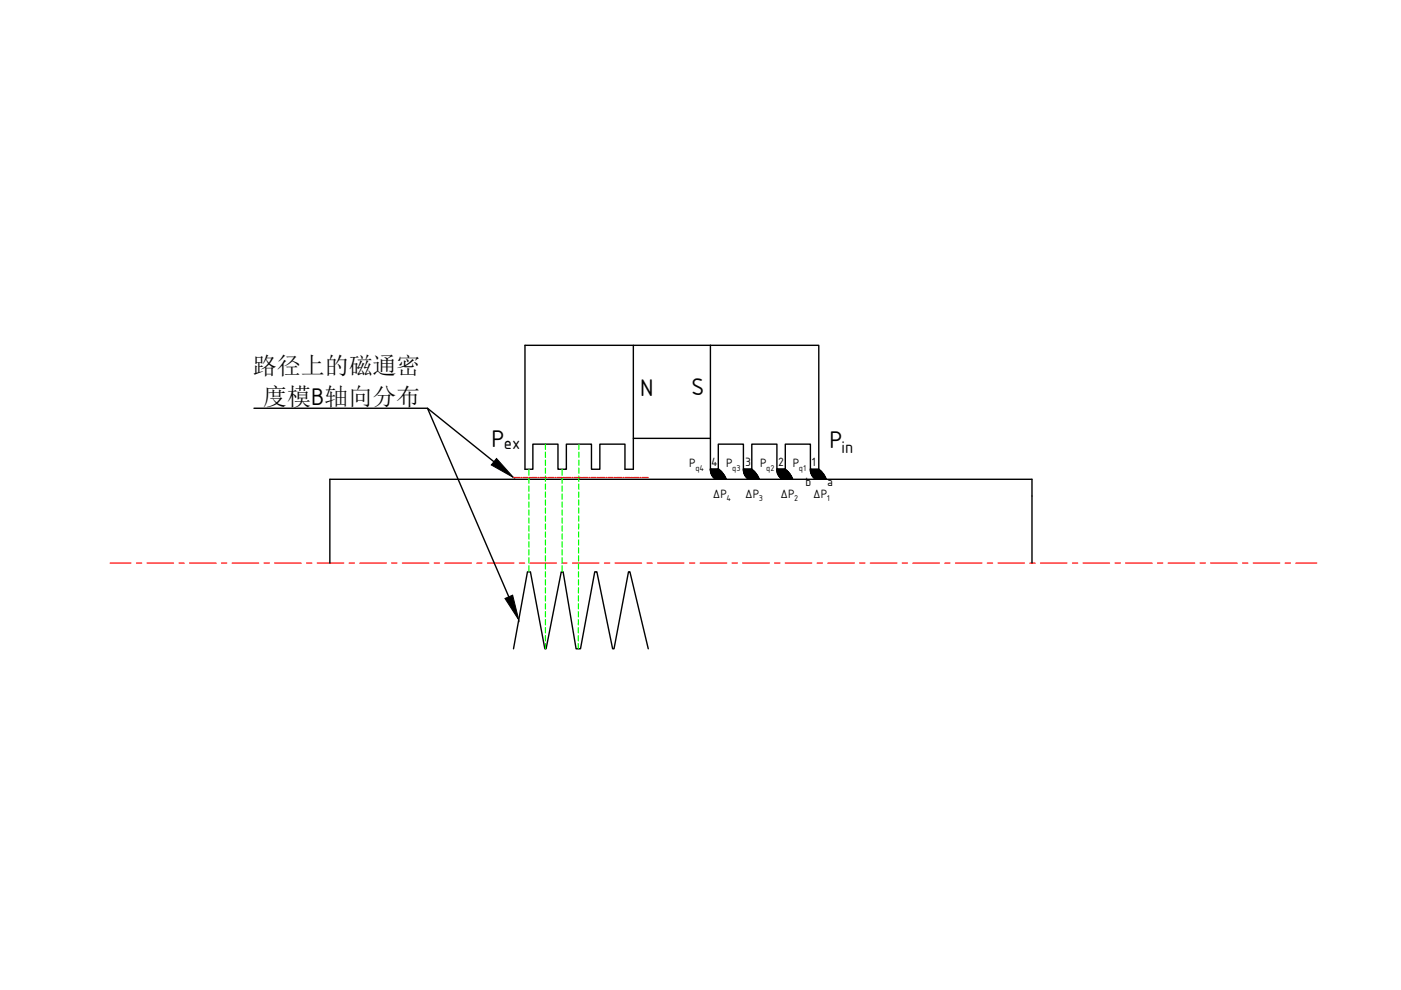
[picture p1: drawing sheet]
<svg xmlns="http://www.w3.org/2000/svg" width="297mm" height="210mm" viewBox="0 0 297 210" stroke-linecap="round" stroke-linejoin="round" font-family="sans-serif">
<g fill="#000" stroke="#000" stroke-width=".21">
<path d="M150.6 99.5l2.1 .3-.3-.3zM150.6 99.5l2.1 .3h-2.1z"/>
<path d="M150.6 99.8h2.2zM150.6 99.8h2.2z"/>
<path d="M150.6 99.8l2.4 .3-.2-.3zM150.6 99.8l2.4 .3h-2.3z"/>
<path d="M157.6 99.5l2.1 .3-.3-.3zM157.6 99.5l2.1 .3h-2.1z"/>
<path d="M157.6 99.8h2.2zM157.6 99.8h2.2z"/>
<path d="M157.6 99.8l2.5 .3-.3-.3zM157.6 99.8l2.5 .3h-2.4z"/>
<path d="M164.7 99.5l2.1 .3-.3-.3zM164.7 99.5l2.1 .3h-2.1z"/>
<path d="M164.7 99.8h2.2zM164.7 99.8h2.2z"/>
<path d="M164.7 99.8l2.5 .3-.3-.3zM164.7 99.8l2.5 .3h-2.4z"/>
<path d="M171.8 99.5l2.1 .3-.3-.3zM171.8 99.5l2.1 .3h-2.1z"/>
<path d="M171.8 99.8h2.2zM171.8 99.8h2.2z"/>
<path d="M171.8 99.8l2.5 .3-.3-.3zM171.8 99.8l2.5 .3h-2.4z"/>
<path d="M151.3 101.2h2.5zM151.3 101.2h2.5z"/>
<path d="M150.7 100.1h2.4zM150.7 100.1h2.4z"/>
<path d="M150.7 100.1l2.6 .3-.2-.3zM150.7 100.1l2.6 .3h-2.5z"/>
<path d="M150.8 100.4h2.5zM150.8 100.4h2.5z"/>
<path d="M150.8 100.4l2.7 .3-.2-.3zM150.8 100.4l2.7 .3h-2.6z"/>
<path d="M150.9 100.7l2.7 .1-.1-.1zM150.9 100.7l2.7 .1h-2.6z"/>
<path d="M151 100.8l2.7 .2-.1-.2zM151 100.8l2.7 .2h-2.6z"/>
<path d="M151.1 101l2.7 .2-.1-.2zM151.1 101l2.7 .2h-2.5z"/>
<path d="M151.3 101.2l2.6 .2-.1-.2zM151.3 101.2l2.6 .2h-2.4z"/>
<path d="M151.5 101.4l2.5 .2-.1-.2zM151.5 101.4l2.5 .2h-2.3z"/>
<path d="M157.7 100.1h2.4zM157.7 100.1h2.4z"/>
<path d="M157.7 100.1l2.6 .3-.2-.3zM157.7 100.1l2.6 .3h-2.5z"/>
<path d="M157.8 100.4h2.5zM157.8 100.4h2.5z"/>
<path d="M157.8 100.4l2.7 .3-.2-.3zM157.8 100.4l2.7 .3h-2.6z"/>
<path d="M157.9 100.7l2.7 .1-.1-.1zM157.9 100.7l2.7 .1h-2.6z"/>
<path d="M158 100.8l2.7 .2-.1-.2zM158 100.8l2.7 .2h-2.6z"/>
<path d="M158.1 101l2.7 .2-.1-.2zM158.1 101l2.7 .2h-2.5z"/>
<path d="M158.3 101.2h2.5zM158.3 101.2h2.5z"/>
<path d="M158.3 101.2l2.6 .2-.1-.2zM158.3 101.2l2.6 .2h-2.4z"/>
<path d="M158.5 101.4l2.5 .2-.1-.2zM158.5 101.4l2.5 .2h-2.2z"/>
<path d="M164.8 100.1h2.4zM164.8 100.1h2.4z"/>
<path d="M164.8 100.1l2.6 .3-.2-.3zM164.8 100.1l2.6 .3h-2.5z"/>
<path d="M164.9 100.4h2.5zM164.9 100.4h2.5z"/>
<path d="M164.9 100.4l2.7 .3-.2-.3zM164.9 100.4l2.7 .3h-2.6z"/>
<path d="M165 100.7l2.7 .1-.1-.1zM165 100.7l2.7 .1h-2.6z"/>
<path d="M165.1 100.8l2.7 .2-.1-.2zM165.1 100.8l2.7 .2h-2.6z"/>
<path d="M165.2 101l2.7 .2-.1-.2zM165.2 101l2.7 .2h-2.5z"/>
<path d="M165.4 101.2h2.5zM165.4 101.2h2.5z"/>
<path d="M165.4 101.2l2.6 .2-.1-.2zM165.4 101.2l2.6 .2h-2.4z"/>
<path d="M165.6 101.4l2.5 .2-.1-.2zM165.6 101.4l2.5 .2h-2.2z"/>
<path d="M171.9 100.1h2.4zM171.9 100.1h2.4z"/>
<path d="M171.9 100.1l2.6 .3-.2-.3zM171.9 100.1l2.6 .3h-2.5z"/>
<path d="M172 100.4h2.5zM172 100.4h2.5z"/>
<path d="M172 100.4l2.7 .3-.2-.3zM172 100.4l2.7 .3h-2.6z"/>
<path d="M172.1 100.7l2.7 .1-.1-.1zM172.1 100.7l2.7 .1h-2.6z"/>
<path d="M172.2 100.8l2.7 .2-.1-.2zM172.2 100.8l2.7 .2h-2.6z"/>
<path d="M172.3 101l2.7 .2-.1-.2zM172.3 101l2.7 .2h-2.5z"/>
<path d="M172.5 101.2h2.5zM172.5 101.2h2.5z"/>
<path d="M172.5 101.2l2.6 .2-.1-.2zM172.5 101.2l2.6 .2h-2.4z"/>
<path d="M172.7 101.4l2.5 .2-.1-.2zM172.7 101.4l2.5 .2h-2.2z"/>
</g>
<g fill="none" stroke="#000" stroke-width=".3">
<path d="M134.3 73.2v26.3h-1.8v-5.3h-5.3v5.3h-1.8v-5.3h-5.3v5.3h-1.8v-5.3h-5.3v5.3h-1.7v-26.3h39.3M150.6 73.2h23v26.3M150.6 73.2v26.3M53.8 86.6h36.8l14.1 11.3M90.6 86.6l17.3 39.9M133.5 99.5h.1M134.3 92.9h16.3M150.6 99.5a2.49 2.49 0 0 0 1.1 2.1M150.6 99.5h1.7v-5.3h5.3v5.3h1.8v-5.3h5.3v5.3h1.8v-5.3h5.3v5.3h1.8M150.6 99.5h1.8l.8 .7 .8 1.4M151.6 99.5h.1M157.6 99.5a2.49 2.49 0 0 0 1.1 2.1"/>
<path d="M157.6 99.5h1.8l.8 .7 .8 1.4M158.6 99.5h.1M164.7 99.5a2.49 2.49 0 0 0 1.1 2.1M164.7 99.5h1.8l.8 .7 .8 1.4M165.7 99.5h.1M171.8 99.5a2.49 2.49 0 0 0 1.1 2.1M172.8 99.5h.1M173.6 99.5l.8 .7 .8 1.4M69.9 119.4v-17.8h148.9v17.8M108.9 137.6l2.9-16.4h.7l3 16.4h.3l3.2-16.4h.4l2.7 16.4h1l3-16.4h.4l3.4 16.4h.3l3.1-16.4h.3l3.8 16.4"/>
</g>
<g fill="none" stroke="#f00" stroke-width=".25">
<path d="M23.3 119.4h4.5M28.9 119.4h1.1M31.2 119.4h5.6M37.9 119.4h1.2M40.2 119.4h5.6M47 119.4h1.1M49.2 119.4h5.7M56 119.4h1.1M58.2 119.4h5.7M65 119.4h1.1M67.3 119.4h5.6M74 119.4h1.2"/>
<path d="M76.3 119.4h5.6M83 119.4h1.2M85.3 119.4h5.6M92.1 119.4h1.1M94.3 119.4h5.7M101.1 119.4h1.1M103.3 119.4h5.7M108.9 101.2h1.3M110.1 119.4h1.1M110.4 101.2h.2M110.9 101.2h1.1M112.2 101.2h.2"/>
<path d="M112.4 119.4h5.6M112.7 101.2h1.1M114 101.2h.2M114.5 101.2h1.1M115.8 101.2h.2M116.3 101.2h1.1M117.6 101.2h.3M118.1 101.2h1.1M119.1 119.4h1.1M119.4 101.2h.3M119.9 101.2h1.1M121.2 101.2h.3"/>
<path d="M121.4 119.4h5.6M121.7 101.2h1.1M123 101.2h.3M123.5 101.2h1.1M124.8 101.2h.3M125.3 101.2h1.1M126.7 101.2h.2M127.1 101.2h1.1M128.1 119.4h1.2M128.4 101.2h.3M128.9 101.2h1.1M130.3 101.2h.2"/>
<path d="M130.4 119.4h5.6M130.7 101.2h1.1M132.1 101.2h.2M132.5 101.2h1.1M133.9 101.2h.2M134.3 101.2h1.1M135.7 101.2h.2M136.1 101.2h1.3M137.2 119.4h1.1M139.4 119.4h5.7M146.2 119.4h1.1M148.4 119.4h5.7"/>
<path d="M155.2 119.4h1.1M157.5 119.4h5.6M164.2 119.4h1.2M166.5 119.4h5.6M173.2 119.4h1.2M175.5 119.4h5.6M182.3 119.4h1.1M184.5 119.4h5.7M191.3 119.4h1.1M193.5 119.4h5.7M200.3 119.4h1.1M202.6 119.4h5.6"/>
<path d="M209.3 119.4h1.2M211.6 119.4h5.6M218.3 119.4h1.2M220.6 119.4h5.6M227.4 119.4h1.1M229.6 119.4h5.7M236.4 119.4h1.1M238.6 119.4h5.7M245.4 119.4h1.1M247.7 119.4h5.6M254.4 119.4h1.2M256.7 119.4h5.6"/>
<path d="M263.5 119.4h1.1M265.7 119.4h5.6M272.5 119.4h1.1M274.7 119.4h4.5"/>
</g>
<path d="M105.3 97.2l3.6 4-4.7-2.6zM107.1 126.9l1.6-.7 1.3 5.2z" fill="#000" stroke="#000" stroke-width=".21"/>
<g fill="none" stroke="#0f0" stroke-width=".25">
<path d="M112.1 99.5v1.3M115.6 94.2v1.1M115.6 95.9v1.1M115.6 97.5v1.2M115.6 99.2v1.2M119.2 99.5v1.3M122.7 99.2v1.2M122.7 97.5v1.2M122.7 95.9v1.1M122.7 94.2v1.1M112.1 101.3v1.2M112.1 103v1.2"/>
<path d="M112.1 104.7v1.2M112.1 106.4v1.1M112.1 108.1v1.1M112.1 109.8v1.1M112.1 111.5v1.1M112.1 113.2v1.1M112.1 114.9v1.1M112.1 116.6v1.1M112.1 118.3v1.1M112.1 119.9v1.3M115.6 100.9v1.2M115.6 102.6v1.1"/>
<path d="M115.6 104.3v1.1M115.6 106v1.1M115.6 107.7v1.1M115.6 109.4v1.1M115.6 111.1v1.1M115.6 112.8v1.1M115.6 114.5v1.1M115.6 116.2v1.1M115.6 117.8v1.2M115.6 119.5v1.2M119.2 101.3v1.2M119.2 103v1.2"/>
<path d="M119.2 104.7v1.2M119.2 106.4v1.1M119.2 108.1v1.1M119.2 109.8v1.1M119.2 111.5v1.1M119.2 113.2v1.1M119.2 114.9v1.1M119.2 116.6v1.1M119.2 118.3v1.1M119.2 119.9v1.3M122.7 119.5v1.2M122.7 116.2v1.1"/>
<path d="M122.7 117.8v1.2M122.7 112.8v1.1M122.7 114.5v1.1M122.7 109.4v1.1M122.7 111.1v1.1M122.7 106v1.1M122.7 107.7v1.1M122.7 102.6v1.1M122.7 104.3v1.1M122.7 100.9v1.2M115.6 121.2v1.2M115.6 122.9v1.1"/>
<path d="M115.6 124.6v1.1M115.6 126.3v1.1M115.6 128v1.1M115.6 129.7v1.1M115.6 131.4v1.1M115.6 133.1v1.1M115.6 134.8v1.1M115.6 136.4v1.2M122.6 136.4v1.2M122.6 133.1v1.1M122.6 134.8v1.1M122.6 129.7v1.1"/>
<path d="M122.6 131.4v1.1M122.6 126.3v1.1M122.6 128v1.1M122.7 122.9v1.1M122.7 124.6l-.1 1.1M122.7 121.2v1.2"/>
</g>
<g font-size="5.5">
<text x="146.5" y="83.8">S</text>
<text x="135.7" y="84">N</text>
<text x="104.2" y="94.8">P</text>
<text x="175.9" y="94.9">P</text>
</g>
<g font-size="5.1">
<text x="53.6" y="79.3">路径上的磁通密</text>
<text x="55.8" y="85.9">度模B轴向分布</text>
</g>
<g font-size="3.9">
<text x="106.8" y="95.2">ex</text>
<text x="178.4" y="96">in</text>
</g>
<g font-size="2.8">
<text x="146.1" y="99">P</text>
<text x="150.8" y="98.8">4</text>
<text x="154" y="99">P</text>
<text x="158" y="98.8">3</text>
<text x="161.2" y="99">P</text>
<text x="165" y="98.8">2</text>
<text x="168.1" y="99">P</text>
<text x="172.1" y="98.8">1</text>
<text x="151.1" y="105.6">ΔP</text>
<text x="158" y="105.6">ΔP</text>
<text x="165.5" y="105.6">ΔP</text>
<text x="170.8" y="103">b</text>
<text x="172.4" y="105.6">ΔP</text>
<text x="175.4" y="103">a</text>
</g>
<g font-size="1.9">
<text x="147.4" y="99.9">q4</text>
<text x="155.3" y="99.9">q3</text>
<text x="162.5" y="99.9">q2</text>
<text x="169.4" y="99.9">q1</text>
<text x="154" y="106.2">4</text>
<text x="160.9" y="106.2">3</text>
<text x="168.4" y="106.2">2</text>
<text x="175.3" y="106.2">1</text>
</g>
</svg>
